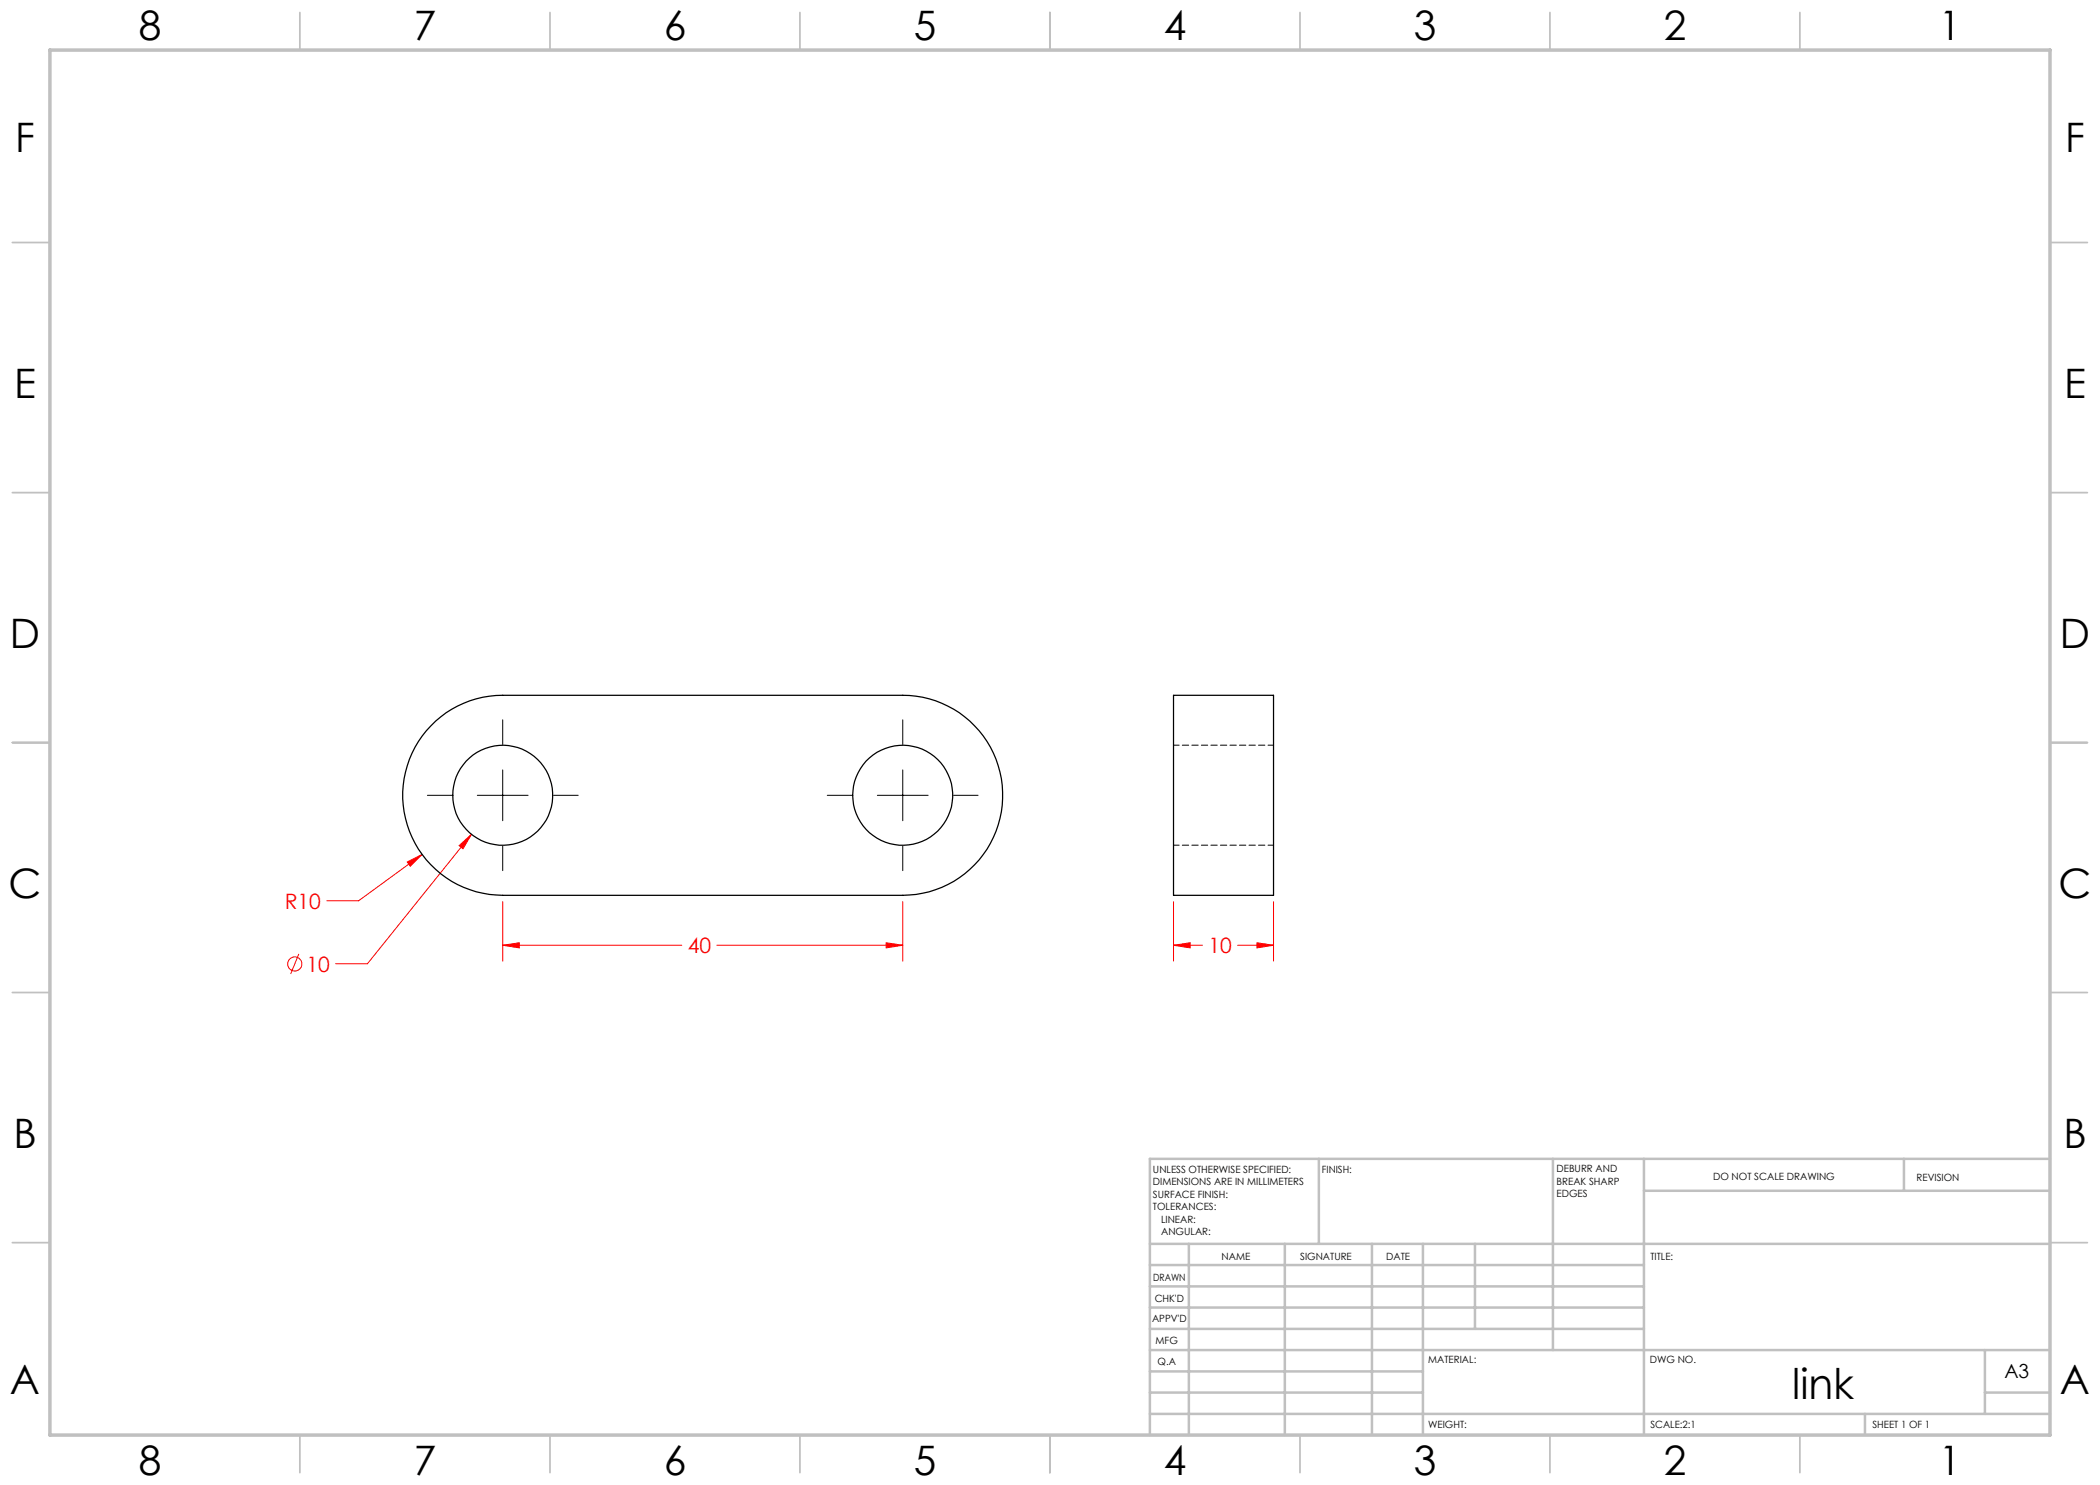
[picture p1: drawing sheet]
<svg xmlns="http://www.w3.org/2000/svg" width="420mm" height="297mm" viewBox="0 0 420 297" stroke-linecap="round" stroke-linejoin="round" font-family="sans-serif">
<g fill="none" stroke="#f00" stroke-width=".2">
<path d="M81.5 172.4l2.9-1.5-2.3 2.3zM84.4 170.9l-12.7 9.3h-6.3M91.8 169.1l2.5-2.2-1.7 2.9zM94.3 166.9l-20.8 25.9h-6.4M59.8 190.8l-1.7 4M100.5 189.1l3.4-.5v1zM100.5 180.3v11.9M100.5 189.1h35.8M143.4 189.1h37.2M177.2 188.6l3.4 .5-3.4 .5zM180.6 180.3v11.9M234.7 189.1l3.3-.5v1z"/>
<path d="M234.7 189.1h5.8M234.7 180.3v11.9M247.5 189.1h7.2M251.4 188.6l3.3 .5-3.3 .5zM254.7 180.3v11.9"/>
<circle cx="59" cy="192.8" r="1.41"/>
</g>
<path d="M85.5 159.1h4.9M95.5 159.1h10.1M100.5 144v4.9M100.5 154v10.1M110.7 159.1h4.9M165.5 159.1h4.9M175.5 159.1h10.1M180.6 144v4.9M180.6 154v10.1M190.7 159.1h4.9M100.5 169.2v4.9M180.6 169.2v4.9" fill="none" stroke="#000" stroke-width=".2"/>
<g fill="none" stroke="#c0c0c0" stroke-width=".35">
<path d="M60 2.5v7.5M110 2.5v7.5M160 2.5v7.5M210 2.5v7.5M260 2.5v7.5M310 2.5v7.5M360 2.5v7.5M2.5 48.5h7.5M410 48.5h7.5M2.5 98.5h7.5M410 98.5h7.5M2.5 148.5h7.5"/>
<path d="M410 148.5h7.5M2.5 198.5h7.5M410 198.5h7.5M2.5 248.5h7.5M410 248.5h7.5M60 287v7.5M110 287v7.5M160 287v7.5M210 287v7.5M260 287v7.5M310 287v7.5M360 287v7.5"/>
</g>
<g fill="none" stroke="#c0c0c0" stroke-width=".5">
<path d="M263.8 231.8v17M310.6 231.8v38.2M328.8 231.8v55.2M328.8 238.2h81.2M380.8 231.8v6.4M410 231.8h-180v55.2M230 248.8h180M230 257.3h98.8M230 253h98.8M237.8 248.8v38.2M257 248.8v38.2M274.4 248.8v38.2"/>
<path d="M284.6 248.8v38.2M295 248.8v17M230 265.8h98.8M230 261.5h98.8M230 278.5h54.6M230 274.3h54.6M230 270h180M397 278.5h13M397 270v12.8M230 282.8h180M373 282.8v4.2"/>
</g>
<path d="M10 10h400v277h-400z" fill="none" stroke="#c0c0c0" stroke-width=".7"/>
<path d="M81.5 172.4l.6 .8 2.3-2.3zM91.8 169.1l.8 .7 1.7-2.9zM177.2 188.6l3.4 .5-3.4 .5zM100.5 189.1l3.4-.5v1zM251.4 188.6l3.3 .5-3.3 .5zM234.7 189.1l3.3-.5v1z" fill="#f00"/>
<g fill="none" stroke="#000" stroke-width=".25">
<path d="M234.7 139.1h20v40h-20zM86.2 145.2a19.9 19.9 0 0 1 14.3-6.1h80.1a20 20 0 0 1 19.9 20 20 20 0 0 1-19.9 20h-80.1a20 20 0 0 1-18.4-12.2 20 20 0 0 1 4.1-21.7z"/>
<circle cx="100.6" cy="159.1" r="10"/>
<circle cx="180.5" cy="159.1" r="10"/>
</g>
<path d="M254.7 149h-20M234.7 169h20" fill="none" stroke="#000" stroke-width=".2" stroke-dasharray="1.3 .6" stroke-dashoffset=".2"/>
<text font-size="8.5" x="358.5" y="279.7">link</text>
<g font-size="8.1">
<text x="27.8" y="8">8</text>
<text x="82.8" y="8">7</text>
<text x="132.8" y="8">6</text>
<text x="182.8" y="8">5</text>
<text x="232.8" y="8">4</text>
<text x="282.8" y="8">3</text>
<text x="332.8" y="8">2</text>
<text x="387.8" y="8">1</text>
<text x="3" y="30.4">F</text>
<text x="413" y="30.4">F</text>
<text x="2.8" y="79.6">E</text>
<text x="412.8" y="79.6">E</text>
<text x="2" y="129.6">D</text>
<text x="412" y="129.6">D</text>
<text x="1.7" y="179.6">C</text>
<text x="411.7" y="179.6">C</text>
<text x="2.7" y="229.6">B</text>
<text x="412.7" y="229.6">B</text>
<text x="2" y="278.9">A</text>
<text x="412" y="278.9">A</text>
<text x="27.8" y="295">8</text>
<text x="82.8" y="295">7</text>
<text x="132.8" y="295">6</text>
<text x="182.8" y="295">5</text>
<text x="232.8" y="295">4</text>
<text x="282.8" y="295">3</text>
<text x="332.8" y="295">2</text>
<text x="387.8" y="295">1</text>
</g>
<g font-size="4.2" fill="#f00">
<text x="56.9" y="181.8">R10</text>
<text x="137.5" y="190.6">40</text>
<text x="241.7" y="190.6">10</text>
<text x="61.3" y="194.3">10</text>
</g>
<text font-size="3.9" x="400.9" y="275.5">A3</text>
<g font-size="2">
<text x="230.6" y="234.6">UNLESS OTHERWISE SPECIFIED:</text>
<text x="230.6" y="237.1">DIMENSIONS ARE IN MILLIMETERS</text>
<text x="230.6" y="239.6">SURFACE FINISH:</text>
<text x="264.4" y="234.6">FINISH:</text>
<text x="311.3" y="234.5">DEBURR AND</text>
<text x="311.3" y="237">BREAK SHARP</text>
<text x="311.3" y="239.5">EDGES</text>
<text x="342.6" y="236">DO NOT SCALE DRAWING</text>
<text x="383.3" y="236.2">REVISION</text>
<text x="230.6" y="242.1">TOLERANCES:</text>
<text x="232.2" y="244.6">LINEAR:</text>
<text x="232.2" y="247.1">ANGULAR:</text>
<text x="244.3" y="252">NAME</text>
<text x="260" y="251.9">SIGNATURE</text>
<text x="277.2" y="251.9">DATE</text>
<text x="330.1" y="251.9">TITLE:</text>
<text x="230.6" y="256.1">DRAWN</text>
<text x="230.9" y="260.3">CHK'D</text>
<text x="230.4" y="264.4">APPV'D</text>
<text x="231.1" y="268.8">MFG</text>
<text x="231.5" y="273">Q.A</text>
<text x="285.6" y="272.5">MATERIAL:</text>
<text x="330" y="272.5">DWG NO.</text>
<text x="285.6" y="285.5">WEIGHT:</text>
<text x="330.1" y="285.6">SCALE:2:1</text>
<text x="374.5" y="285.6">SHEET 1 OF 1</text>
</g>
</svg>
